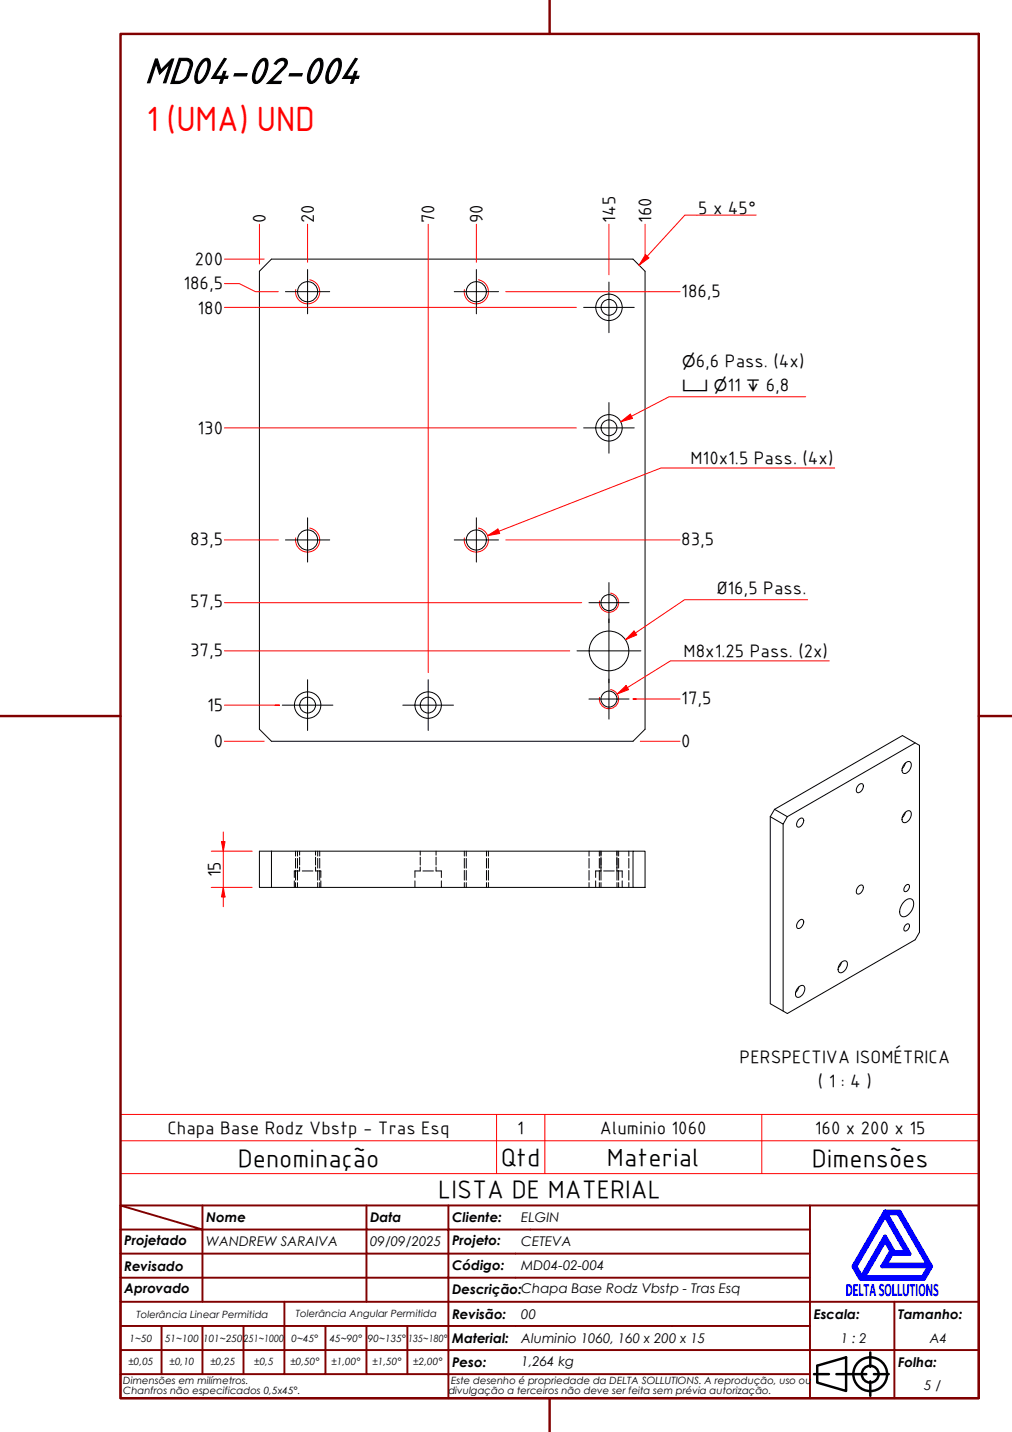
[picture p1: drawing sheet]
<svg xmlns="http://www.w3.org/2000/svg" width="210mm" height="297mm" viewBox="0 0 210 297" stroke-linecap="round" stroke-linejoin="round" font-family="sans-serif">
<!-- layer: Visible (ABNT) -->
<g fill="none" stroke="#000" stroke-width=".21">
<path d="M56.3 53.7h75l2.5 2.6v95l-2.5 2.5h-75l-2.5-2.5v-95zM187.6 158.5l.2-.2a.68 .68 0 0 1 .9-.3 .68 .68 0 0 1 .3 .9 1.56 1.56 0 0 1-1.6 1.5l-.3-.4v-.5zM187.8 158.3l-.7 1.1M189.8 154.1l-26.5 15.3M56.3 176.6v7.5M131.3 176.6h2.5v7.5h-2.5zM131.3 176.6h-77.5v7.5h2.5M159.8 169.4l2.6 1.5 .9-1.5M160.7 167.9l26.5-15.3 3.5 2v38.8l-.9 1.5-26.5 15.3-3.5-2v-38.8M160.7 167.9l-.9 1.5M160.7 167.9l2.6 1.5M162.4 170.9v38.8"/>
<path d="M165.6 170.1a.62 .62 0 0 1 .9-.3 .62 .62 0 0 1 .1 1l-.4 .5a.56 .56 0 0 1-.8 .2 .56 .56 0 0 1-.1-.8zM178.2 162.8l.2-.2a.5 .5 0 0 1 .6 .1 .5 .5 0 0 1 0 .6l-.4 .8a.57 .57 0 0 1-.8 .3 .57 .57 0 0 1-.1-.9zM187.8 168.5l-.7 1.1M187.8 168.5a.68 .68 0 0 1 .9-.3 .68 .68 0 0 1 .3 .9 1.56 1.56 0 0 1-1.6 1.5 1.53 1.53 0 0 1 .4-2.1zM56.3 184.1h75M165.8 190.9a.58 .58 0 0 1 .9 0 .58 .58 0 0 1-.1 .9l-.4 .5a.57 .57 0 0 1-.8 .2 .57 .57 0 0 1-.1-.8zM174.3 199.8l.2-.2a.69 .69 0 0 1 1-.3 .69 .69 0 0 1 .2 1 1.56 1.56 0 0 1-1.6 1.4l-.3-.6 .1-.6zM174.5 199.6l-.6 1.2M178.2 183.8l.2-.2a.51 .51 0 0 1 .6 .1 .51 .51 0 0 1 0 .7l-.4 .8a.56 .56 0 0 1-.8 .2 .56 .56 0 0 1-.1-.9zM187.7 186.9a1 1 0 0 1 1.2-.5 1 1 0 0 1 .6 1.2 2.84 2.84 0 0 1-2.1 2.6 1.02 1.02 0 0 1-.8-1.4l.5-1.3zM187.8 183.7a.46 .46 0 0 1 .8 0 1.05 1.05 0 0 1-.9 1.2l-.2-.5zM187.8 191.9a.49 .49 0 0 1 .8-.2 .49 .49 0 0 1-.1 .8l-.1 .3a.49 .49 0 0 1-.7 .3 .49 .49 0 0 1-.2-.8z"/>
<path d="M165.5 204.9l.2-.2a.68 .68 0 0 1 .9-.2 .68 .68 0 0 1 .3 .9 1.56 1.56 0 0 1-1.6 1.4l-.3-.3v-.6zM165.7 204.7l-.7 1.2"/>
<circle cx="63.8" cy="60.5" r="2.09"/>
<circle cx="98.8" cy="60.5" r="2.09"/>
<circle cx="126.3" cy="63.8" r="1.64"/>
<circle cx="126.3" cy="63.8" r="2.74"/>
<circle cx="126.3" cy="88.7" r="1.64"/>
<circle cx="126.3" cy="88.7" r="2.74"/>
<circle cx="63.8" cy="112" r="2.09"/>
<circle cx="98.8" cy="112" r="2.09"/>
<circle cx="126.3" cy="125" r="1.66"/>
<circle cx="126.3" cy="135" r="4.1"/>
<circle cx="63.8" cy="146.3" r="1.64"/>
<circle cx="63.8" cy="146.3" r="2.74"/>
<circle cx="88.8" cy="146.3" r="1.64"/>
<circle cx="88.8" cy="146.3" r="2.74"/>
<circle cx="126.3" cy="145" r="1.66"/>
</g>
<!-- layer: Visible Narrow (ABNT) -->
<path d="M64.2 58a2.51 2.51 0 0 1 2.1 2.9 2.51 2.51 0 0 1-2.9 2.1 2.51 2.51 0 0 1-2.1-2.9M99.2 58a2.51 2.51 0 0 1 2.1 2.9 2.51 2.51 0 0 1-2.9 2.1 2.51 2.51 0 0 1-2.1-2.9M64.2 109.5a2.51 2.51 0 0 1 2.1 2.9 2.51 2.51 0 0 1-2.9 2.1 2.51 2.51 0 0 1-2.1-2.9M99.2 109.5a2.51 2.51 0 0 1 2.1 2.9 2.51 2.51 0 0 1-2.9 2.1 2.51 2.51 0 0 1-2.1-2.9M126.7 123a2 2 0 0 1 1.6 2.4 2 2 0 0 1-2.3 1.6 2 2 0 0 1-1.7-2.3M126.7 143a2 2 0 0 1 1.6 2.4 2 2 0 0 1-2.3 1.6 2 2 0 0 1-1.7-2.3" fill="none" stroke="#f00" stroke-width=".21"/>
<!-- layer: Hidden (ABNT) -->
<g fill="none" stroke="#000" stroke-width=".21">
<path d="M61.3 176.6v1M61.3 178.1v2M61.7 176.6v1M61.7 178.1v2M62.1 179.8v.9h-1.1v1.3M62.1 176.6v.8M62.1 177.8v1.6M65.4 179.8v.9h1.1v1.3M65.4 176.6v.8M65.4 177.8v1.6M65.9 176.6v1M65.9 178.1v2"/>
<path d="M66.3 176.6v1M66.3 178.1v2M87.2 179.8v.9h-1.1v1.3M87.2 176.6v.8M87.2 177.8v1.6M90.4 179.8v.9h1.1v1.3M90.4 176.6v.8M90.4 177.8v1.6M96.3 176.6v1M96.3 178.1v2M96.7 176.6v1M96.7 178.1v2"/>
<path d="M100.9 176.6v1M100.9 178.1v2M101.3 176.6v1M101.3 178.1v2M122.2 176.6v1M122.2 178.1v2M124.3 176.6v1M124.3 178.1v2M124.7 176.6v1M124.7 177.8v4.8M128 176.6v1M128 177.8v4.8"/>
<path d="M128.3 176.6v1M128.3 178.1v2M130.4 176.6v1M130.4 178.1v2M61 182.7v1.4M61.3 180.6v2M61.3 183.1v1M61.7 180.6v2M61.7 183.1v1M62.7 180.7h2.2M65.9 180.6v2M65.9 183.1v1"/>
<path d="M66.3 180.6v2M66.3 183.1v1M66.5 182.7v1.4M86.1 182.7v1.4M87.7 180.7h2.2M91.5 182.7v1.4M96.3 180.6v2M96.3 183.1v1M96.7 180.6v2M96.7 183.1v1M100.9 180.6v2M100.9 183.1v1"/>
<path d="M101.3 180.6v2M101.3 183.1v1M122.2 180.6v2M122.2 183.1v1M123.5 182.7v1.4M124.3 180.6v2M124.3 183.1v1M124.7 180.7h-1.2v1.3M124.7 183.1v1M125.2 180.7h2.2M128 180.7h1.1v1.3M128 183.1v1"/>
<path d="M128.3 180.6v2M128.3 183.1v1M129.1 182.7v1.4M130.4 180.6v2M130.4 183.1v1"/>
</g>
<path d="M130.1 142.6l-2.1 1.4M25 236.6h178v-5.4h-178v12.2M103 231.2v12.2M113 231.2v12.2M158 231.2v12.2M203 236.6v6.8h-178M25 243.4v6.6h178v-6.6" fill="none" stroke="#f00" stroke-width=".21"/>
<!-- layer: Borda A3/A4 (ABNT) -->
<path d="M25 7h178v283h-178zM114 0v7M0 148.5h25M203 148.5h7M114 290v7" fill="none" stroke="#800000" stroke-width=".51"/>
<path d="M183.6 257.3l1.2 2.2-1.8 3.2h9.7l-1.3 2.2h-12.2zM183.6 252.1l4.4 7.6h-2.6l-1.8-3.2-4.9 8.4-1.3-2.2zM183.6 251.3h3l6.5 11.4-1.5 2.6h-13.1l-1.5-2.6zM183.8 251.7h2.5l6.2 10.6h-8.8l1.3-2.2h3.7zM185 259.7h.2l-.1 .2z" fill="none" stroke="#00f" stroke-width=".8"/>
<!-- layer: 0 -->
<path d="M178.5 265.3h13.1" fill="none" stroke="#000" stroke-width=".21"/>
<g fill="none" stroke="#800000" stroke-width=".4">
<path d="M25 250l17 5h-17M25 250h178v40h-178zM42 255h34v5h17M42 255v15M42 250v5M76 250v5h17v5M93 250v5h75M168 250v20h-143M25 260h51v10M25 275h17M33.5 275v10M50.5 275h-8.5v10"/>
<path d="M59 270v15h-8.5M67.5 275v10h-8.5M76 275v10h8.5M84.5 275v10M93 275h-42.5v10M93 260v5h-68M93 275v10h75M93 260h75M93 275h75M168 265h-75v10M185.5 270v10h17.5M203 270h-35v10h17.5v10"/>
<path d="M25 285h25.5M25 280h143v10M67.5 285h8.5M84.5 285h8.5v5"/>
</g>
<g fill="none" stroke="#000" stroke-width=".51">
<path d="M168.8 285h3.1M169.5 283.3l6-1.8v7l-6-1.7zM173.5 285h6.2M180.5 280.5v3M180.5 286.5v3M181.3 285h3"/>
<circle cx="180.5" cy="285" r="3.5"/>
<circle cx="180.5" cy="285" r="1.75"/>
</g>
<!-- layer: Marca de centro (ISO) -->
<g fill="none" stroke="#000" stroke-width=".21">
<path d="M63.8 55.9v9.2M98.8 55.9v9.2M126.3 58.5v10.5M59.2 60.5h9.2M94.2 60.5h9.2M121.1 63.8h10.5M121.1 88.8h10.5M126.3 83.5v10.5M59.2 112h9.2M63.8 107.4v9.2M94.2 112h9.2M98.8 107.4v9.2"/>
<path d="M119.7 135h13.2M122.2 125h8.3M126.3 128.4v13.2M126.3 120.8v8.4M58.5 146.3h10.5M63.8 141v10.5M83.5 146.3h10.6M88.8 141v10.5M122.2 145h8.3M126.3 140.9v8.3"/>
</g>
<g fill="none" stroke="#f00" stroke-width=".21">
<path d="M46.5 58.8h3.1l3.4 1.7h4.7M46.5 53.7h8.3M53.8 46.5v8.3M63.8 46.5v7.9M88.8 46.5v93M98.8 46.5v7.9M126.3 46.5v10.5M133.8 46.5v6.4M46.5 63.8h17.2M63.9 63.8h34.8M98.9 63.8h20.6M104.9 60.5h21.3"/>
<path d="M126.4 60.5h14.7M46.5 88.8h73M46.5 112h11.2M104.9 112h36.2M46.5 135h71.7M46.5 125h74.1M46.5 153.8h8.3M46.5 146.3h11.5h-.9M132 145h-.7h9.8M132.8 153.8h8.3"/>
</g>
<path d="M128 144l1.9-1.8 .5 .9z" fill="#f00"/>
<path d="M131.8 131.3l-2.1 1.4M172 137.1h-32.9l-9 5.5M128 144l1.9-1.8 .5 .9z" fill="none" stroke="#f00" stroke-width=".21"/>
<path d="M131.5 130.9l.6 .8-2.4 1z" fill="#f00"/>
<path d="M131 86.3l-2.2 1.2M131.5 130.9l.6 .8-2.4 1zM167.5 124.4h-25.5l-10.2 6.9" fill="none" stroke="#f00" stroke-width=".21"/>
<path d="M128.8 87.5l1.9-1.6 .5 .9z" fill="#f00"/>
<path d="M128.8 87.5l1.9-1.6 .5 .9zM167.1 82.3h-28.3l-7.8 4M103.5 110.2l-2.4 .9" fill="none" stroke="#f00" stroke-width=".21"/>
<path d="M101.1 111.1l2.2-1.4 .4 1z" fill="#f00"/>
<path d="M173.1 97.1h-36l-33.6 13.1M101.1 111.1l2.2-1.4 .4 1z" fill="none" stroke="#f00" stroke-width=".21"/>
<path d="M46.3 174.6v2" fill="none" stroke="#f00" stroke-width=".21"/>
<path d="M45.9 174.6h.8l-.4 2z" fill="#f00"/>
<path d="M45.9 174.6h.8l-.4 2zM46.3 184.1v2" fill="none" stroke="#f00" stroke-width=".21"/>
<path d="M46.3 184.1l.4 2h-.8z" fill="#f00"/>
<path d="M43.8 176.6h8.5M46.3 172.6v2M46.3 176.6v7.5M43.8 184.1h8.5M46.3 184.1l.4 2h-.8zM46.3 186.1v2" fill="none" stroke="#f00" stroke-width=".21"/>
<path d="M134.2 53.2l-1.7 1.8" fill="none" stroke="#f00" stroke-width=".21"/>
<path d="M133.9 52.8l.7 .7-2.1 1.5z" fill="#f00"/>
<path d="M133.9 52.8l.7 .7-2.1 1.5zM156.8 44.6h-14.8l-7.8 8.6" fill="none" stroke="#f00" stroke-width=".21"/>
<text font-size="8.1" x="30" y="17.2">MD04-02-004</text>
<text font-size="7" fill="#f00" x="30.4" y="27.1">1 (UMA) UND</text>
<g font-size="5.4">
<text x="49.3" y="242">Denominação</text>
<text x="103.9" y="241.8">Qtd</text>
<text x="125.9" y="241.8">Material</text>
<text x="168.4" y="242">Dimensões</text>
<text x="90.9" y="248.5">LISTA DE MATERIAL</text>
</g>
<g font-size="3.9">
<text x="55.1" y="46.3" transform="rotate(-90 55.1 46.3)">0</text>
<text x="65.1" y="46.3" transform="rotate(-90 65.1 46.3)">20</text>
<text x="90.1" y="46.3" transform="rotate(-90 90.1 46.3)">70</text>
<text x="100.1" y="46.3" transform="rotate(-90 100.1 46.3)">90</text>
<text x="127.6" y="46.3" transform="rotate(-90 127.6 46.3)">145</text>
<text x="135.1" y="46.3" transform="rotate(-90 135.1 46.3)">160</text>
<text x="144.8" y="44.3">5 x 45°</text>
<text x="38.1" y="59.8">186,5</text>
<text x="40.4" y="55">200</text>
<text x="41" y="65">180</text>
<text x="141.3" y="61.5">186,5</text>
<text x="144.3" y="76.2">6,6 Pass. (4x)</text>
<text x="150.9" y="81.2">11</text>
<text x="158.8" y="81.2">6,8</text>
<text x="41" y="90">130</text>
<text x="143.2" y="96.2">M10x1.5 Pass. (4x)</text>
<text x="39.5" y="113">83,5</text>
<text x="141.3" y="113">83,5</text>
<text x="148.7" y="123.3">Ø16,5 Pass.</text>
<text x="39.5" y="126">57,5</text>
<text x="39.5" y="136">37,5</text>
<text x="141.8" y="136.2">M8x1.25 Pass. (2x)</text>
<text x="42.9" y="147.5">15</text>
<text x="141.3" y="146">17,5</text>
<text x="44.3" y="155">0</text>
<text x="141.3" y="155">0</text>
<text x="45.7" y="182" transform="rotate(-90 45.7 182)">15</text>
<text x="153.4" y="220.4">PERSPECTIVA ISOMÉTRICA</text>
<text x="169.7" y="225.4">( 1 : 4 )</text>
<text x="34.8" y="235.2">Chapa Base Rodz Vbstp - Tras Esq</text>
<text x="107.3" y="235.2">1</text>
<text x="124.4" y="235.2">Aluminio 1060</text>
<text x="169" y="235.2">160 x 200 x 15</text>
</g>
<text font-size="3.9" fill="#00f" x="175.4" y="268.8">DELTASOLLUTIONS</text>
<g font-size="3.3">
<text x="141.5" y="76.2">⌀</text>
<text x="141.5" y="81.2">⌴ ⌀</text>
<text x="154.8" y="81.2">↧</text>
</g>
<g font-size="2.8">
<text x="42.8" y="253.5">Nome</text>
<text x="76.8" y="253.5">Data</text>
<text x="93.8" y="253.6">Cliente:</text>
<text x="108.1" y="253.5">ELGIN</text>
<text x="25.8" y="263.6">Revisado</text>
<text x="25.8" y="258.3">Projetado</text>
<text x="42.8" y="258.5">WANDREW SARAIVA</text>
<text x="76.8" y="258.4">09/09/2025</text>
<text x="93.8" y="263.4">Código:</text>
<text x="93.8" y="258.3">Projeto:</text>
<text x="108.1" y="263.5">MD04-02-004</text>
<text x="108.1" y="258.5">CETEVA</text>
<text x="25.8" y="268.3">Aprovado</text>
<text x="93.8" y="268.3">Descrição:Chapa Base Rodz Vbstp - Tras Esq</text>
<text x="93.8" y="273.6">Revisão:</text>
<text x="108.1" y="273.5">00</text>
<text x="168.8" y="273.5">Escala:</text>
<text x="186.3" y="273.5">Tamanho:</text>
<text x="93.8" y="278.6">Material:</text>
<text x="108.1" y="278.5">Aluminio 1060, 160 x 200 x 15</text>
<text x="174.4" y="278.5">1 : 2</text>
<text x="192.8" y="278.6">A4</text>
<text x="93.8" y="283.5">Peso:</text>
<text x="108.1" y="283.3">1,264 kg</text>
<text x="186.3" y="283.5">Folha:</text>
<text x="191.7" y="288.4">5 / 5</text>
</g>
<g font-size="2.1">
<text x="28.3" y="273.3">Tolerância Linear Permitida</text>
<text x="61.4" y="273.1">Tolerância Angular Permitida</text>
<text x="26.9" y="278.3">1~50</text>
<text x="34.2" y="278.3">51~100</text>
<text x="42.1" y="278.3">101~250</text>
<text x="50.5" y="278.3">251~1000</text>
<text x="60.5" y="278.3">0~45°</text>
<text x="68.4" y="278.3">45~90°</text>
<text x="76.3" y="278.3">90~135°</text>
<text x="84.7" y="278.3">135~180°</text>
<text x="25.6" y="287.1">Dimensões em milímetros.</text>
<text x="26.6" y="283.2">±0,05</text>
<text x="35.2" y="283.2">±0,10</text>
<text x="43.6" y="283.2">±0,25</text>
<text x="52.7" y="283.2">±0,5</text>
<text x="60.2" y="283.2">±0,50°</text>
<text x="68.7" y="283.2">±1,00°</text>
<text x="77.2" y="283.2">±1,50°</text>
<text x="85.7" y="283.2">±2,00°</text>
<text x="93.6" y="287.1">Este desenho é propriedade da DELTA SOLLUTIONS. A reprodução, uso ou</text>
<text x="25.6" y="289.2">Chanfros não especificados 0,5x45°.</text>
<text x="93" y="289.2">divulgação a terceiros não deve ser feita sem prévia autorização.</text>
</g>
</svg>
